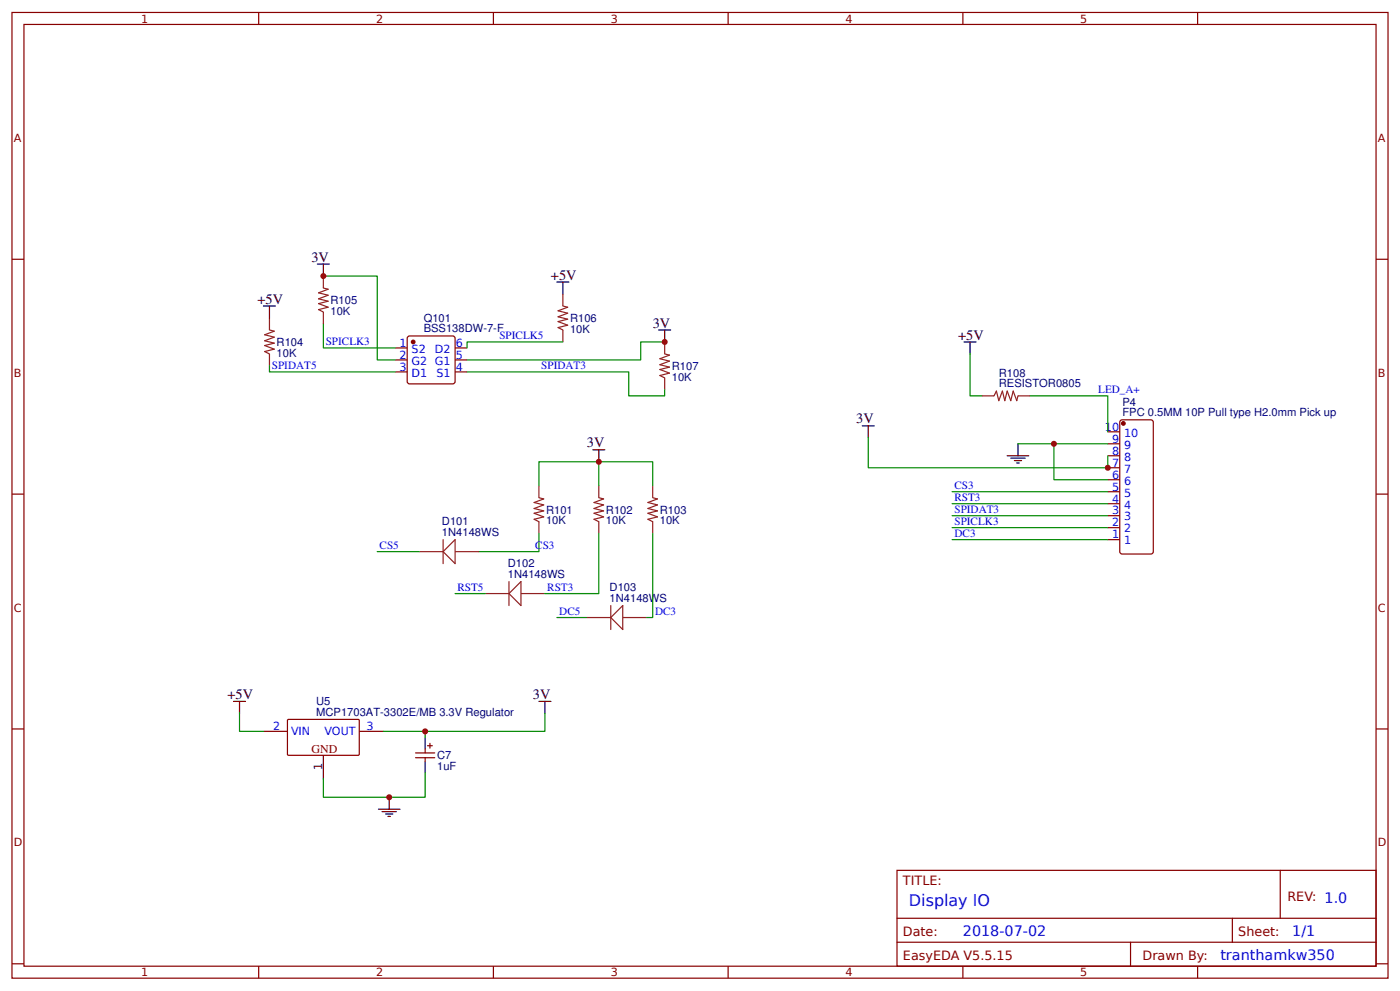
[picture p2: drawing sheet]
<svg xmlns="http://www.w3.org/2000/svg" width="309mm" height="219mm" viewBox="0 0 309 219" stroke-linecap="round" stroke-linejoin="round" font-family="sans-serif">
<g fill="none" stroke="#800" stroke-width=".26">
<path d="M2.6 2.8h304.1v213.2h-304.1zM5.3 5.4h298.7v208h-298.7zM57.1 2.8v2.6M109 2.8v2.6M160.9 2.8v2.6M212.7 2.8v2.6M264.6 2.8v2.6M2.6 57.3h2.7M304 57.3h2.7M87.3 76.8h2.7M87.3 79.5h2.7M90.2 74.3l9.8-.1 .5 .3v9.7l-.2 .5-9.8 .1-.5-.3v-9.8z"/>
<path d="M100.5 76.8h2.7M100.5 79.5h2.7M87.3 82.1h2.7M100.5 82.1h2.7M244.7 95.4h2.7M244.7 98h2.7M247.5 93l.4-.3h6.4l.4 .3 .1 .2v28.6l-.1 .3-.4 .2h-6.4l-.4-.2-.1-.3zM2.6 109.1h2.7M244.7 100.6h2.7M244.7 103.3h2.7M244.7 105.9h2.7M244.7 108.6h2.7"/>
<path d="M244.7 111.2h2.7M244.7 113.9h2.7M244.7 116.5h2.7M244.7 119.2h2.7M304 109.1h2.7M63.5 159l.3-.1h15.4l.2 .2-.1 7.6-.2 .1h-15.5l-.1-.3zM2.6 161h2.7M58.2 161.5h5.3M79.4 161.5h5.3M91.8 166.3h4.2M91.8 167.3h4.2M93.9 165.5v.8"/>
<path d="M93.9 167.3v.8M94.5 164.7h1M95 164.1v1.1M304 161h2.7M198.2 192.2h105.8v21.2h-105.8zM282.8 192.2v10.6M2.6 212.8h2.7M57.1 213.4v2.6M109 213.4v2.6M160.9 213.4v2.6M198.2 202.8h105.8M198.2 208.1h105.8"/>
<path d="M212.7 213.4v2.6M249.8 208.1v5.3M264.6 213.4v2.6M272.3 202.8v5.3M304 212.8h2.7"/>
</g>
<g fill="#800" stroke="#800" stroke-width=".26">
<circle cx="91.3" cy="75.5" r=".4"/>
<circle cx="248.2" cy="93.5" r=".4"/>
</g>
<g fill="none" stroke="#8d2323" stroke-width=".26">
<path d="M59.5 70.2v2.7l1.1 .2-2.1 .8 2.1 .6-2.1 .7 2.1 .6-2.1 .5 2.1 .8-2.1 .5 1 .6v2.6M71.4 61v2.6l1.1 .3-2.1 .8 2.1 .5-2.1 .8 2.1 .5-2.1 .5 2.1 .8-2.1 .6 1 .5v2.6M124.4 64.9v2.7l1 .2-2.1 .8 2.1 .6-2.1 .8 2.1 .5-2.1 .5 2.1 .8-2.1 .5 1.1 .6v2.6M146.8 75.5v2.7l1.1 .2-2.1 .8 2.1 .5-2.1 .8 2.1 .6-2.1 .5 2.1 .8-2.1 .5 1 .5v2.7M217 87.4h2.6l.5-1 .6 2.1 .8-2.1 .5 2.1 .5-2.1 .8 2.1 .5-2.1 .8 2.1 .3-1.1h2.6M97.9 119.2v5.3M100.5 119.2v5.3l-2.6-2.7zM119.1 107.3v2.6l1 .3-2.1 .8 2.1 .5-2.1 .8 2.1 .5-2.1 .5 2.1 .8-2.1 .6 1.1 .5v2.6M132.3 107.3v2.6l1 .3-2.1 .8 2.1 .5-2.1 .8 2.1 .5-2.1 .5 2.1 .8-2.1 .6 1.1 .5v2.6M144.2 107.3v2.6l1.1 .3-2.2 .8 2.2 .5-2.2 .8 2.2 .5-2.2 .5 2.2 .8-2.2 .6 1.1 .5v2.6M92.6 121.8h5.3M100.5 121.8h5.3"/>
<path d="M107.2 131.1h5.2M112.4 131.1l2.7-2.7v5.3zM112.4 128.4v5.3M115.1 131.1h5.3M129.6 136.4h5.3M134.9 133.7v5.3M137.6 133.7v5.3l-2.7-2.6zM137.6 136.4h5.3"/>
</g>
<g fill="none" stroke="#080" stroke-width=".26">
<path d="M71.4 71.5v5.3h15.9M71.4 61h11.9v18.5h4M124.4 75.5h-21.2v1.3M146.8 75.5h-5.2v4h-38.4M214.3 78.2v9.2h2.7M59.5 80.8v1.3h27.8M103.2 82.1h35.7v5.3h7.9v-1.3M191.8 96.7v6.6h52.9v-2.7M224.9 98h19.8M227.5 87.4h17.2v8M232.8 98v7.9h11.9M119.1 107.3v-5.3h25.1v5.3"/>
<path d="M119.1 117.8v4h-13.3M132.3 117.8v13.3h-11.9M132.3 102v5.3M144.2 117.8v18.6h-1.3M210.3 113.9h34.4M210.3 116.5h34.4M210.3 119.2h34.4M210.3 111.2h34.4M210.3 108.6h34.4M83.3 121.8h9.3M100.5 131.1h6.7M123 136.4h6.6"/>
<path d="M52.9 157.5v4h5.3M120.4 157.5v4h-26.5M84.7 161.5h9.2v1.3M93.9 170.8v5.3h-22.5v-4"/>
</g>
<g fill="none" stroke="#000" stroke-width=".26">
<path d="M70.1 58.3h2.7M71.4 58.3v2.7M58.2 67.6h2.7M59.5 67.6v2.6M123 62.3h2.7M124.4 62.3v2.6M145.5 72.9h2.7M146.8 72.9v2.6M213 75.5h2.6M214.3 75.5v2.7M131 99.3h2.6M132.3 99.3v2.7"/>
<path d="M190.5 94h2.6M191.8 94v2.7M224.9 98v2.6M222.5 100.6h4.8M223.3 101.2h3.2M224.1 101.7h1.6M224.6 102.2h.6M51.6 154.9h2.6M52.9 154.9v2.6M119.1 154.9h2.6M120.4 154.9v2.6M71.4 166.8v5.3"/>
<path d="M83.6 178.7h4.8M84.4 179.2h3.2M85.2 179.8h1.6M86 176.1v2.6M93.9 162.8v2.7M93.9 168.1v2.7M85.7 180.3h.6"/>
</g>
<g fill="#c00">
<circle cx="93.9" cy="161.5" r=".66"/>
<circle cx="86" cy="176.1" r=".66"/>
<circle cx="146.8" cy="75.5" r=".66"/>
<circle cx="71.4" cy="61" r=".66"/>
<circle cx="132.3" cy="102" r=".66"/>
<circle cx="244.7" cy="103.3" r=".66"/>
<circle cx="232.8" cy="98" r=".66"/>
</g>
<text font-size="3.5" fill="#00f" x="200.8" y="200.1">Display IO</text>
<g font-size="3.2">
<text x="68.8" y="57.8">3V</text>
<text x="121.7" y="61.8">+5V</text>
<text x="56.9" y="67">+5V</text>
<text x="144.2" y="72.3">3V</text>
<text x="211.7" y="75">+5V</text>
<text x="189.2" y="93.5">3V</text>
<text x="129.6" y="98.8">3V</text>
<text x="50.3" y="154.4">+5V</text>
<text x="117.7" y="154.4">3V</text>
</g>
<g font-size="3.2" fill="#00f">
<text x="212.7" y="206.7">2018-07-02</text>
<text x="285.5" y="206.7">1/1</text>
<text x="269.6" y="212">tranthamkw350</text>
</g>
<g font-size="2.8" fill="#800">
<text x="199.5" y="195.4">TITLE:</text>
<text x="284.4" y="199.1">REV: 1.0</text>
<text x="199.5" y="206.7">Date:</text>
<text x="273.6" y="206.7">Sheet:</text>
<text x="199.5" y="212">EasyEDA V5.5.15</text>
<text x="252.4" y="212">Drawn By:</text>
</g>
<text font-size="2.6" fill="#800" x="68.8" y="166.3">GND</text>
<g font-size="2.5" fill="#800">
<text x="31.2" y="5">1</text>
<text x="83.1" y="5">2</text>
<text x="134.9" y="5">3</text>
<text x="186.8" y="5">4</text>
<text x="238.7" y="5">5</text>
<text x="3" y="31.3">A</text>
<text x="304.4" y="31.3">A</text>
<text x="3" y="83.2">B</text>
<text x="304.4" y="83.2">B</text>
<text x="3" y="135">C</text>
<text x="304.4" y="135">C</text>
<text x="3" y="186.9">D</text>
<text x="304.4" y="186.9">D</text>
<text x="31.2" y="215.6">1</text>
<text x="83.1" y="215.6">2</text>
<text x="134.9" y="215.6">3</text>
<text x="186.8" y="215.6">4</text>
<text x="238.7" y="215.6">5</text>
</g>
<g font-size="2.5" fill="#000080">
<text x="73" y="69.5">10K</text>
<text x="73" y="67.1">R105</text>
<text x="93.6" y="71">Q101</text>
<text x="125.9" y="71.1">R106</text>
<text x="61.1" y="76.3">R104</text>
<text x="93.6" y="73.4">BSS138DW-7-F</text>
<text x="125.9" y="73.4">10K</text>
<text x="61.1" y="78.7">10K</text>
<text x="148.4" y="81.6">R107</text>
<text x="220.7" y="83.2">R108</text>
<text x="148.4" y="84">10K</text>
<text x="220.7" y="85.6">RESISTOR0805</text>
<text x="248" y="89.7">P4</text>
<text x="248" y="91.9">FPC 0.5MM 10P Pull type H2.0mm Pick up</text>
<text x="120.7" y="113.4">R101</text>
<text x="133.9" y="113.4">R102</text>
<text x="145.8" y="113.4">R103</text>
<text x="97.6" y="118.4">1N4148WS</text>
<text x="97.6" y="116">D101</text>
<text x="120.6" y="115.8">10K</text>
<text x="133.9" y="115.8">10K</text>
<text x="145.8" y="115.8">10K</text>
<text x="112.2" y="125.3">D102</text>
<text x="112.2" y="127.6">1N4148WS</text>
<text x="134.7" y="130.5">D103</text>
<text x="134.7" y="132.9">1N4148WS</text>
<text x="69.9" y="155.8">U5</text>
<text x="69.9" y="158.1">MCP1703AT-3302E/MB 3.3V Regulator</text>
<text x="96.6" y="167.6">C7</text>
<text x="96.6" y="170">1uF</text>
</g>
<g font-size="2.5" fill="#00f">
<text x="72" y="76.2">SPICLK3</text>
<text x="88.3" y="76.6">1</text>
<text x="90.9" y="77.9">S2</text>
<text x="96.1" y="77.9">D2</text>
<text x="100.7" y="76.6">6</text>
<text x="110.3" y="74.9">SPICLK5</text>
<text x="60.1" y="81.5">SPIDAT5</text>
<text x="88.3" y="79.2">2</text>
<text x="88.3" y="81.9">3</text>
<text x="90.9" y="80.5">G2 G1</text>
<text x="90.9" y="83.2">D1</text>
<text x="96.4" y="83.2">S1</text>
<text x="100.7" y="81.9">4</text>
<text x="100.7" y="79.2">5</text>
<text x="119.6" y="81.5">SPIDAT3</text>
<text x="242.6" y="86.8">LED_A+</text>
<text x="244.1" y="95.1">10</text>
<text x="245.7" y="97.7">9</text>
<text x="245.7" y="100.4">8</text>
<text x="248.4" y="96.4">10</text>
<text x="248.4" y="99.1">9</text>
<text x="248.4" y="101.7">8</text>
<text x="210.9" y="107.9">CS3</text>
<text x="245.7" y="103">7</text>
<text x="245.7" y="105.7">6</text>
<text x="248.4" y="104.4">7</text>
<text x="248.4" y="107">6</text>
<text x="210.9" y="113.2">SPIDAT3</text>
<text x="210.9" y="110.6">RST3</text>
<text x="245.7" y="108.3">5</text>
<text x="245.7" y="111">4</text>
<text x="245.7" y="113.6">3</text>
<text x="248.4" y="109.6">5</text>
<text x="248.4" y="112.3">4</text>
<text x="210.9" y="115.9">SPICLK3</text>
<text x="210.9" y="118.5">DC3</text>
<text x="245.7" y="116.3">2</text>
<text x="245.7" y="118.9">1</text>
<text x="248.4" y="114.9">3</text>
<text x="248.4" y="117.6">2</text>
<text x="83.9" y="121.2">CS5</text>
<text x="118.3" y="121.2">CS3</text>
<text x="248.4" y="120.2">1</text>
<text x="101.1" y="130.4">RST5</text>
<text x="120.9" y="130.4">RST3</text>
<text x="123.6" y="135.7">DC5</text>
<text x="144.7" y="135.7">DC3</text>
<text x="60.3" y="161.2">2</text>
<text x="81" y="161.2">3</text>
<text x="64.3" y="162.3">VIN</text>
<text x="71.7" y="162.3">VOUT</text>
</g>
<text font-size="2.5" x="71.2" y="170" transform="rotate(-90 71.2 170)">1</text>
</svg>
